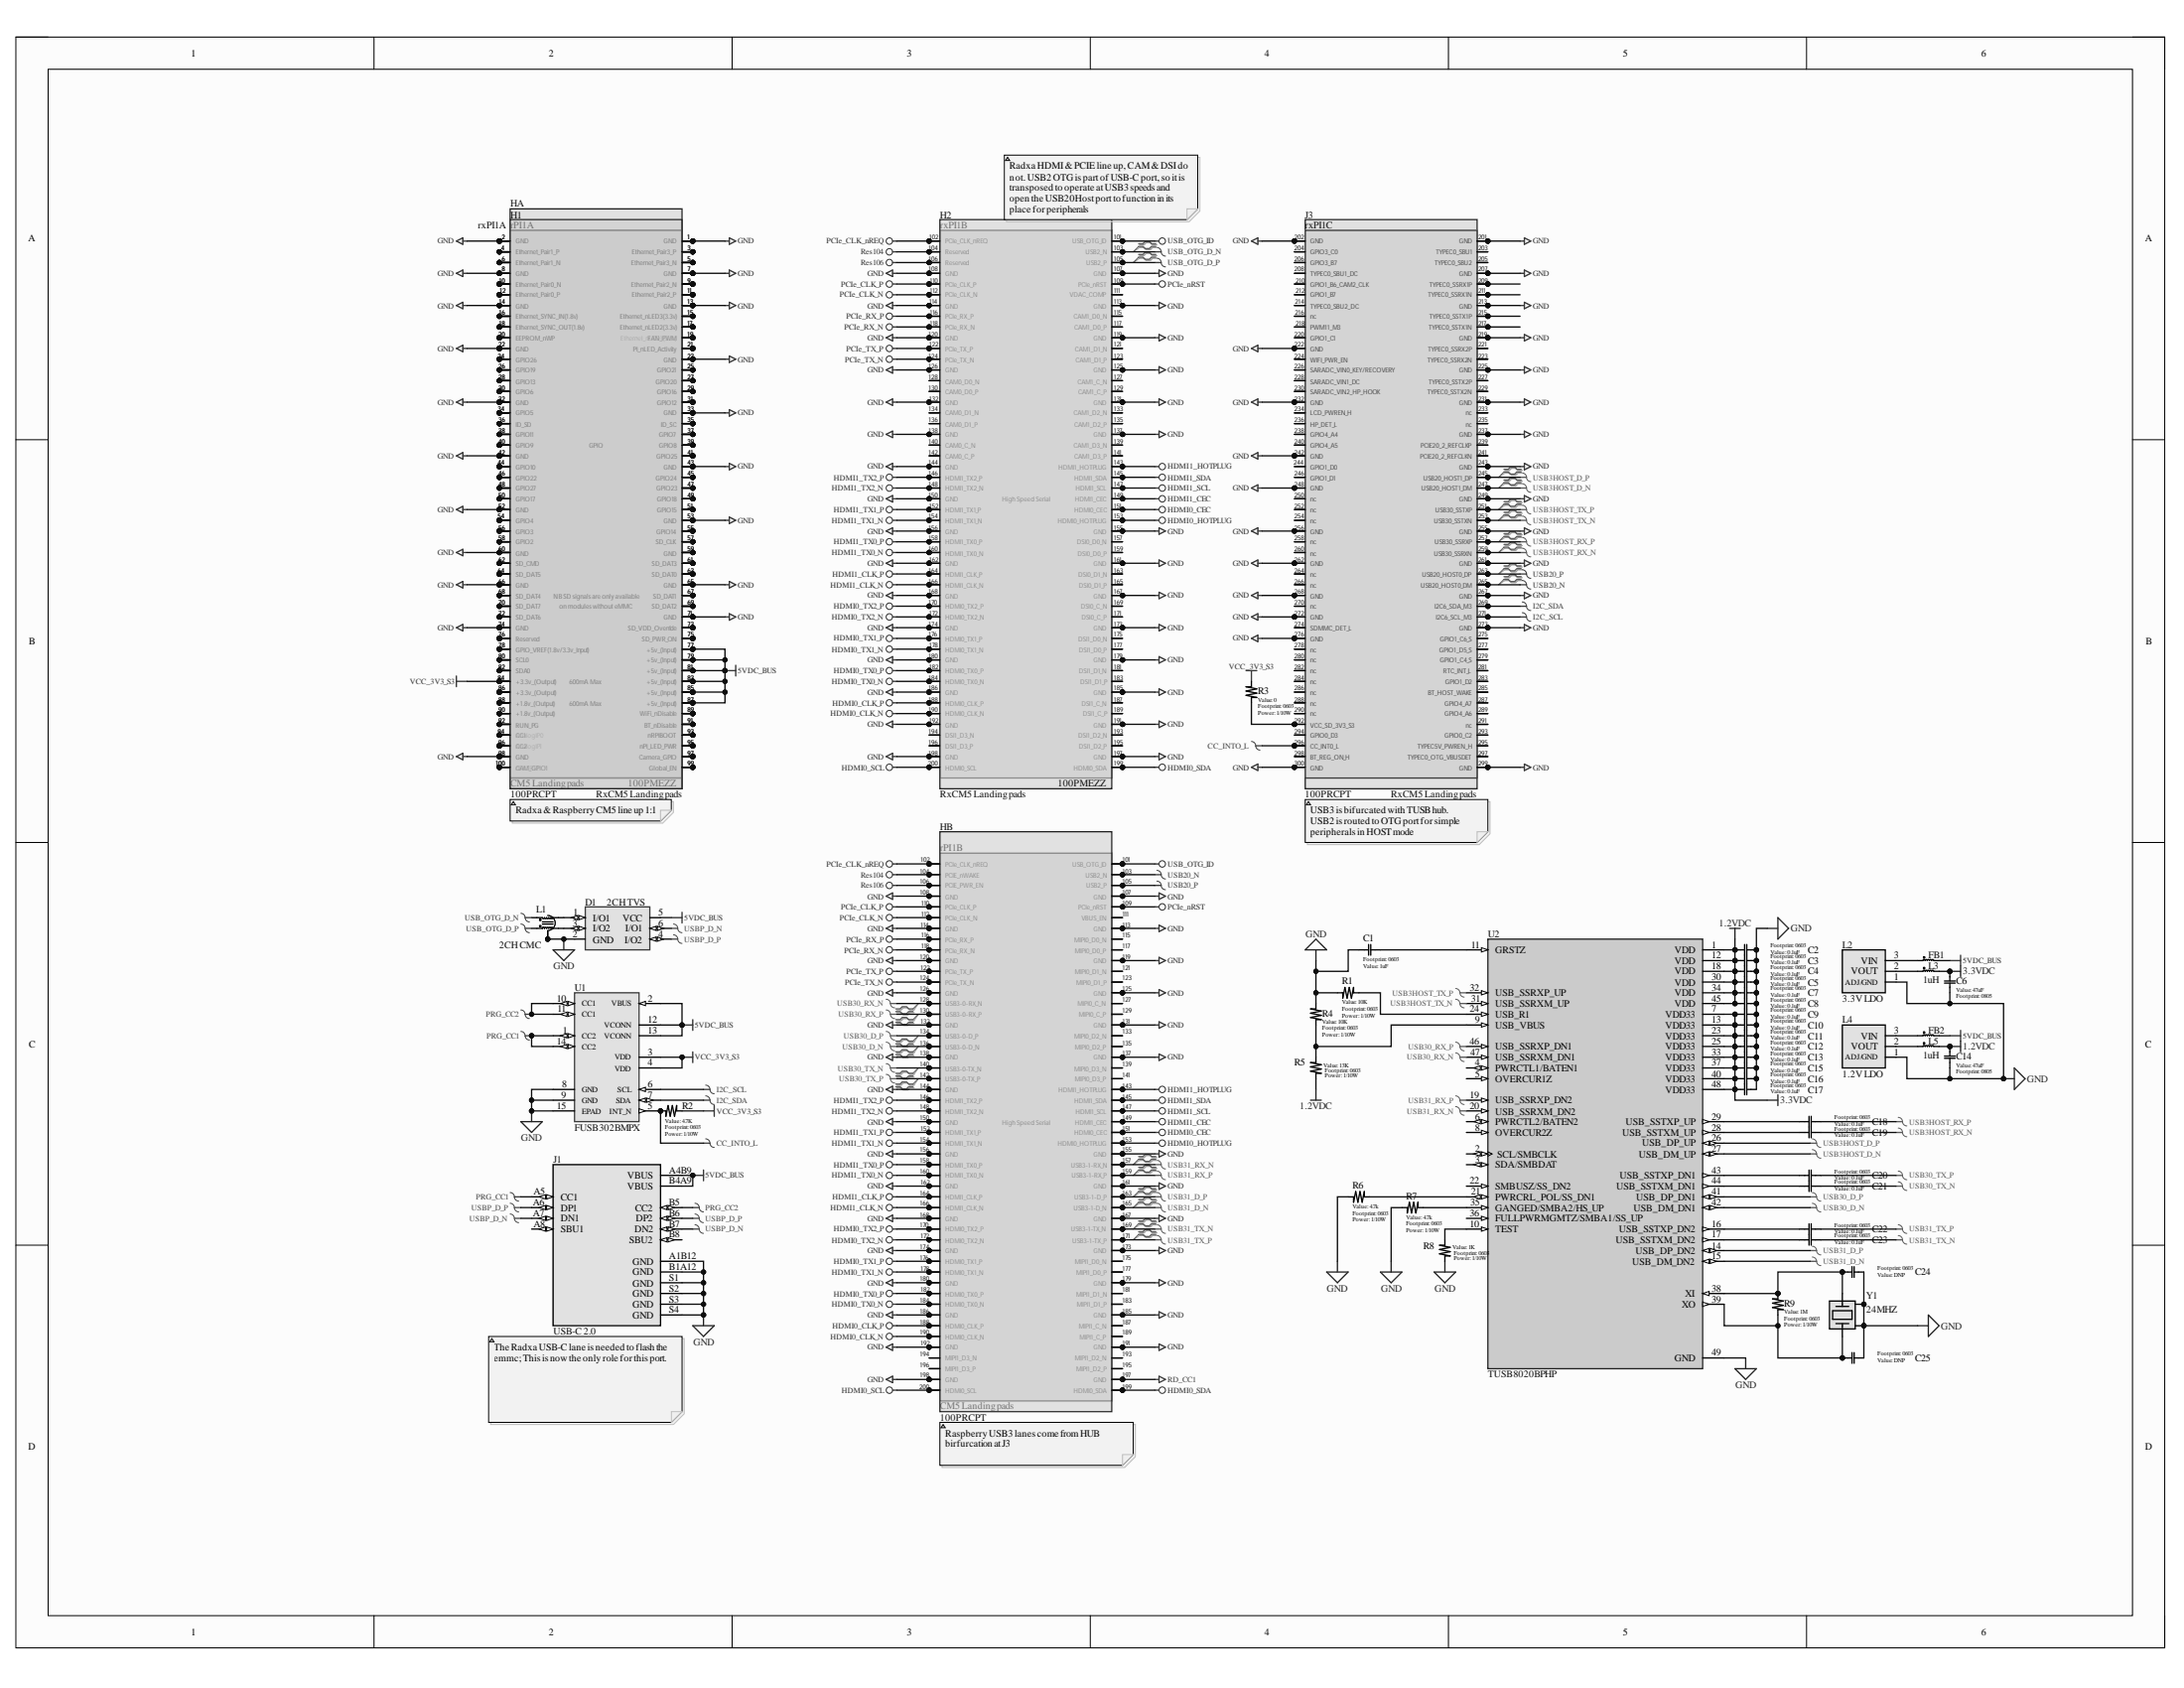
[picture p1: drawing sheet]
# Altium project rX-rP.X4.PrjPcb
1 sheet, 53 parts. Net scope: global (net labels, ports and power ports of the same name join across sheets).
Board file: CM5_Adapter.PcbDoc

## Sheet CM5 Adapter.SchDoc
size C; SheetNumber: 1; SheetTotal: 1

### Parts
C1  value 1uF  [0603]  (hidden comment: Generic Capacitor)
C2  value 0.1uF  [0603]  (hidden comment: Generic Capacitor)
C3  value 0.1uF  [0603]  (hidden comment: Generic Capacitor)
C4  value 0.1uF  [0603]  (hidden comment: Generic Capacitor)
C5  value 0.1uF  [0603]  (hidden comment: Generic Capacitor)
C6  value 47uF  [0805]  (hidden comment: Generic Capacitor)
C7  value 0.1uF  [0603]  (hidden comment: Generic Capacitor)
C8  value 0.1uF  [0603]  (hidden comment: Generic Capacitor)
C9  value 0.1uF  [0603]  (hidden comment: Generic Capacitor)
C10  value 0.1uF  [0603]  (hidden comment: Generic Capacitor)
C11  value 0.1uF  [0603]  (hidden comment: Generic Capacitor)
C12  value 0.1uF  [0603]  (hidden comment: Generic Capacitor)
C13  value 0.1uF  [0603]  (hidden comment: Generic Capacitor)
C14  value 47uF  [0805]  (hidden comment: Generic Capacitor)
C15  value 0.1uF  [0603]  (hidden comment: Generic Capacitor)
C16  value 0.1uF  [0603]  (hidden comment: Generic Capacitor)
C17  value 0.1uF  [0603]  (hidden comment: Generic Capacitor)
C18  value 0.1uF  [0603]  (hidden comment: Generic Capacitor)
C19  value 0.1uF  [0603]  (hidden comment: Generic Capacitor)
C20  value 0.1uF  [0603]  (hidden comment: Generic Capacitor)
C21  value 0.1uF  [0603]  (hidden comment: Generic Capacitor)
C22  value 0.1uF  [0603]  (hidden comment: Generic Capacitor)
C23  value 0.1uF  [0603]  (hidden comment: Generic Capacitor)
C24  value DNP  [0603]  (hidden comment: Generic Capacitor)
C25  value DNP  [0603]  (hidden comment: Generic Capacitor)
D1  2CH TVS  [FP-SOT886-MFG]
FB1  BLM21PG221SN1D  [0805]  (value not drawn)
FB2  BLM21PG221SN1D  [0805]  (value not drawn)
H1  100P RCPT  [DF40C-100DS-0.4V(51)]
H2  100P MEZZ  [DF40C-100DS-0.4V(51)]
HA  100P MEZZ  [DF40C-100DP-0.4V(51)]
HB  100P RCPT  [DF40C-100DP-0.4V(51)]
J1  USB-C 2.0  [GT-USB-7010ASV]
J3  100P RCPT  [DF40C-100DS-0.4V(51)]
L1  2CH CMC  [SMD-6-2CH]
L2  3.3V LDO  [SOT-223-3]
L3  1uH  [0806]
L4  1.2V LDO  [SOT-223-3]
L5  1uH  [0806]
R1  value 10K  Power: 1/10W  [0603]  (hidden comment: Generic Resistor)
R2  value 4.7K  Power: 1/10W  [0603]  (hidden comment: Generic Resistor)
R3  value 0  Power: 1/10W  [0603]  (hidden comment: Generic Resistor)
R4  value 10K  Power: 1/10W  [0603]  (hidden comment: Generic Resistor)
R5  value 13K  Power: 1/10W  [0603]  (hidden comment: Generic Resistor)
R6  value 4.7k  Power: 1/10W  [0603]  (hidden comment: Generic Resistor)
R7  value 4.7k  Power: 1/10W  [0603]  (hidden comment: Generic Resistor)
R8  value 1K  Power: 1/10W  [0603]  (hidden comment: Generic Resistor)
R9  value 1M  Power: 1/10W  [0603]  (hidden comment: Generic Resistor)
rPI1  CM5 Landing pads  [rP-200P-CM-REP (top)]  (parts A,B of 2)
rxPI1  RxCM5 Landing pads  [RX-300P-CM-FTPD]  (parts A,B,C of 3)
U1  FUSB302BMPX  [MLP14_2P5X2P5_ONS-L]
U2  TUSB8020BPHP  [HTQFP-48(7x7)]
Y1  24MHZ  [SMD2520-4P]

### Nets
1.2VDC: C2.2 C3.2 C4.2 C5.2 C7.2 C8.2 C14.1 L5.2 R5.1 U2.1(VDD) U2.12(VDD) U2.18(VDD) U2.30(VDD) U2.34(VDD) U2.45(VDD)
3.3VDC: C6.1 C9.2 C10.2 C11.2 C12.2 C13.2 C15.2 C16.2 C17.2 L3.2 U2.7(VDD33) U2.13(VDD33) U2.23(VDD33) U2.25(VDD33) U2.33(VDD33) U2.37(VDD33) U2.40(VDD33) U2.48(VDD33)
5VDC_BUS: D1.5(VCC) FB1.2 FB2.2 H1.77 H1.79 H1.81 H1.83 H1.85 H1.87 HA.78 HA.80 HA.82 HA.84 HA.86 HA.88 J1.A4B9(VBUS) J1.B4A9(VBUS) rPI1.77(+5v_(Input)) rPI1.79(+5v_(Input)) rPI1.81(+5v_(Input)) rPI1.83(+5v_(Input)) rPI1.85(+5v_(Input)) rPI1.87(+5v_(Input)) rxPI1.77(+5v_(Input)) rxPI1.79(+5v_(Input)) rxPI1.81(+5v_(Input)) rxPI1.83(+5v_(Input)) rxPI1.85(+5v_(Input)) rxPI1.87(+5v_(Input)) U1.2(VBUS) U1.12(VCONN) U1.13(VCONN)
CC_INTO_L: J3.95 R2.1 rxPI1.296(CC_INT0_L) U1.5(INT_N)
GND: C1.1 C2.1 C3.1 C4.1 C5.1 C6.2 C7.1 C8.1 C9.1 C10.1 C11.1 C12.1 C13.1 C14.2 C15.1 C16.1 C17.1 C24.1 C25.1 D1.2(GND) H1.1 H1.2 H1.7 H1.8 H1.13 H1.14 H1.22 H1.23 H1.32 H1.33 H1.42 H1.43 H1.52 H1.53 H1.60 H1.65 H1.66 H1.71 H1.74 H1.98 H2.7 H2.8 H2.13 H2.14 H2.19 H2.20 H2.25 H2.26 H2.31 H2.32 H2.37 H2.38 H2.44 H2.50 H2.55 H2.56 H2.61 H2.62 H2.67 H2.68 H2.73 H2.74 H2.79 H2.80 H2.85 H2.86 H2.91 H2.92 H2.97 H2.98 HA.1 HA.2 HA.7 HA.8 HA.13 HA.14 HA.21 HA.24 HA.31 HA.34 HA.41 HA.44 HA.51 HA.54 HA.59 HA.65 HA.66 HA.72 HA.73 HA.97 HB.7 HB.8 HB.13 HB.14 HB.19 HB.20 HB.25 HB.26 HB.31 HB.32 HB.37 HB.38 HB.43 HB.49 HB.55 HB.56 HB.61 HB.62 HB.67 HB.68 HB.73 HB.74 HB.79 HB.80 HB.85 HB.86 HB.91 HB.92 HB.97 J1.A1B12(GND) J1.B1A12(GND) J1.S1(GND) J1.S2(GND) J1.S3(GND) J1.S4(GND) J3.1 J3.2 J3.8 J3.14 J3.20 J3.21 J3.26 J3.31 J3.32 J3.38 J3.41 J3.44 J3.47 J3.50 J3.55 J3.56 J3.61 J3.62 J3.67 J3.68 J3.71 J3.74 J3.75 J3.99 J3.100 L1.5 L1.6 L2.1(ADJ/GND) L4.1(ADJ/GND) R1.1 R4.1 R6.1 R7.1 R8.1 rPI1.1(GND) rPI1.2(GND) rPI1.7(GND) rPI1.8(GND) rPI1.13(GND) rPI1.14(GND) rPI1.22(GND) rPI1.23(GND) rPI1.32(GND) rPI1.33(GND) rPI1.42(GND) rPI1.43(GND) rPI1.52(GND) rPI1.53(GND) rPI1.60(GND) rPI1.65(GND) rPI1.66(GND) rPI1.71(GND) rPI1.74(GND) rPI1.98(GND) rPI1.107(GND) rPI1.108(GND) rPI1.113(GND) rPI1.114(GND) rPI1.119(GND) rPI1.120(GND) rPI1.125(GND) rPI1.126(GND) rPI1.131(GND) rPI1.132(GND) rPI1.137(GND) rPI1.138(GND) rPI1.144(GND) rPI1.150(GND) rPI1.155(GND) rPI1.156(GND) rPI1.161(GND) rPI1.162(GND) rPI1.167(GND) rPI1.168(GND) rPI1.173(GND) rPI1.174(GND) rPI1.179(GND) rPI1.180(GND) rPI1.185(GND) rPI1.186(GND) rPI1.191(GND) rPI1.192(GND) rPI1.198(GND) rxPI1.1(GND) rxPI1.2(GND) rxPI1.7(GND) rxPI1.8(GND) rxPI1.13(GND) rxPI1.14(GND) rxPI1.22(GND) rxPI1.23(GND) rxPI1.32(GND) rxPI1.33(GND) rxPI1.42(GND) rxPI1.43(GND) rxPI1.52(GND) rxPI1.53(GND) rxPI1.60(GND) rxPI1.65(GND) rxPI1.66(GND) rxPI1.71(GND) rxPI1.74(GND) rxPI1.98(GND) rxPI1.107(GND) rxPI1.108(GND) rxPI1.113(GND) rxPI1.114(GND) rxPI1.119(GND) rxPI1.120(GND) rxPI1.125(GND) rxPI1.126(GND) rxPI1.131(GND) rxPI1.132(GND) rxPI1.137(GND) rxPI1.138(GND) rxPI1.144(GND) rxPI1.150(GND) rxPI1.155(GND) rxPI1.156(GND) rxPI1.161(GND) rxPI1.162(GND) rxPI1.167(GND) rxPI1.168(GND) rxPI1.173(GND) rxPI1.174(GND) rxPI1.179(GND) rxPI1.180(GND) rxPI1.185(GND) rxPI1.186(GND) rxPI1.191(GND) rxPI1.192(GND) rxPI1.197(GND) rxPI1.198(GND) rxPI1.201(GND) rxPI1.202(GND) rxPI1.207(GND) rxPI1.213(GND) rxPI1.219(GND) rxPI1.222(GND) rxPI1.225(GND) rxPI1.231(GND) rxPI1.232(GND) rxPI1.237(GND) rxPI1.242(GND) rxPI1.243(GND) rxPI1.248(GND) rxPI1.249(GND) rxPI1.255(GND) rxPI1.256(GND) rxPI1.261(GND) rxPI1.262(GND) rxPI1.267(GND) rxPI1.268(GND) rxPI1.272(GND) rxPI1.273(GND) rxPI1.276(GND) rxPI1.299(GND) rxPI1.300(GND) U1.8(GND) U1.9(GND) U1.15(EPAD) U2.49(GND) Y1.2(GND) Y1.4(GND)
HDMI0_CEC: H2.51 HB.52 rPI1.151(HDMI0_CEC) rxPI1.151(HDMI0_CEC)
HDMI0_CLK_N: H2.90 HB.89 rPI1.190(HDMI0_CLK_N) rxPI1.190(HDMI0_CLK_N)
HDMI0_CLK_P: H2.88 HB.87 rPI1.188(HDMI0_CLK_P) rxPI1.188(HDMI0_CLK_P)
HDMI0_HOTPLUG: H2.53 HB.54 rPI1.153(HDMI0_HOTPLUG) rxPI1.153(HDMI0_HOTPLUG)
HDMI0_SCL: H2.100 HB.99 rPI1.200(HDMI0_SCL) rxPI1.200(HDMI0_SCL)
HDMI0_SDA: H2.99 HB.100 rPI1.199(HDMI0_SDA) rxPI1.199(HDMI0_SDA)
HDMI0_TX0_N: H2.84 HB.83 rPI1.184(HDMI0_TX0_N) rxPI1.184(HDMI0_TX0_N)
HDMI0_TX0_P: H2.82 HB.81 rPI1.182(HDMI0_TX0_P) rxPI1.182(HDMI0_TX0_P)
HDMI0_TX1_N: H2.78 HB.77 rPI1.178(HDMI0_TX1_N) rxPI1.178(HDMI0_TX1_N)
HDMI0_TX1_P: H2.76 HB.75 rPI1.176(HDMI0_TX1_P) rxPI1.176(HDMI0_TX1_P)
HDMI0_TX2_N: H2.72 HB.71 rPI1.172(HDMI0_TX2_N) rxPI1.172(HDMI0_TX2_N)
HDMI0_TX2_P: H2.70 HB.69 rPI1.170(HDMI0_TX2_P) rxPI1.170(HDMI0_TX2_P)
HDMI1_CEC: H2.49 HB.50 rPI1.149(HDMI1_CEC) rxPI1.149(HDMI1_CEC)
HDMI1_CLK_N: H2.66 HB.65 rPI1.166(HDMI1_CLK_N) rxPI1.166(HDMI1_CLK_N)
HDMI1_CLK_P: H2.64 HB.63 rPI1.164(HDMI1_CLK_P) rxPI1.164(HDMI1_CLK_P)
HDMI1_HOTPLUG: H2.43 HB.44 rPI1.143(HDMI1_HOTPLUG) rxPI1.143(HDMI1_HOTPLUG)
HDMI1_SCL: H2.47 HB.48 rPI1.147(HDMI1_SCL) rxPI1.147(HDMI1_SCL)
HDMI1_SDA: H2.45 HB.46 rPI1.145(HDMI1_SDA) rxPI1.145(HDMI1_SDA)
HDMI1_TX0_N: H2.60 HB.59 rPI1.160(HDMI1_TX0_N) rxPI1.160(HDMI1_TX0_N)
HDMI1_TX0_P: H2.58 HB.57 rPI1.158(HDMI1_TX0_P) rxPI1.158(HDMI1_TX0_P)
HDMI1_TX1_N: H2.54 HB.53 rPI1.154(HDMI1_TX1_N) rxPI1.154(HDMI1_TX1_N)
HDMI1_TX1_P: H2.52 HB.51 rPI1.152(HDMI1_TX1_P) rxPI1.152(HDMI1_TX1_P)
HDMI1_TX2_N: H2.48 HB.47 rPI1.148(HDMI1_TX2_N) rxPI1.148(HDMI1_TX2_N)
HDMI1_TX2_P: H2.46 HB.45 rPI1.146(HDMI1_TX2_P) rxPI1.146(HDMI1_TX2_P)
I2C_SCL: J3.72 rxPI1.271(I2C6_SCL_M3) U1.6(SCL)
I2C_SDA: J3.70 rxPI1.269(I2C6_SDA_M3) U1.7(SDA)
PCIe_CLK_N: H2.12 HB.11 rPI1.112(PCIe_CLK_N) rxPI1.112(PCIe_CLK_N)
PCIe_CLK_nREQ: H2.2 HB.1 rPI1.102(PCIe_CLK_nREQ) rxPI1.102(PCIe_CLK_nREQ)
PCIe_CLK_P: H2.10 HB.9 rPI1.110(PCIe_CLK_P) rxPI1.110(PCIe_CLK_P)
PCIe_nRST: H2.9 HB.10 rPI1.109(PCIe_nRST) rxPI1.109(PCIe_nRST)
PCIe_RX_N: H2.18 HB.17 rPI1.118(PCIe_RX_N) rxPI1.118(PCIe_RX_N)
PCIe_RX_P: H2.16 HB.15 rPI1.116(PCIe_RX_P) rxPI1.116(PCIe_RX_P)
PCIe_TX_N: H2.24 HB.23 rPI1.124(PCIe_TX_N) rxPI1.124(PCIe_TX_N)
PCIe_TX_P: H2.22 HB.21 rPI1.122(PCIe_TX_P) rxPI1.122(PCIe_TX_P)
PRG_CC1: J1.A5(CC1) U1.1(CC2) U1.14(CC2)
PRG_CC2: J1.B5(CC2) U1.10(CC1) U1.11(CC1)
RD_CC1: HB.98 rPI1.197(GND)
Res104: H2.4 HB.3 rPI1.104(PCIE_nWAKE) rxPI1.104(Reserved)
Res106: H2.6 HB.5 rPI1.106(PCIE_PWR_EN) rxPI1.106(Reserved)
USB3HOST_D_N: J3.48 rxPI1.247(USB20_HOST1_DM) U2.27(USB_DM_UP)
USB3HOST_D_P: J3.46 rxPI1.245(USB20_HOST1_DP) U2.26(USB_DP_UP)
USB3HOST_RX_N: C19.1 J3.60 rxPI1.259(C42_-_RXN)
USB3HOST_RX_P: C18.1 J3.58 rxPI1.257(D42_-_RXP)
USB3HOST_TX_N: J3.54 rxPI1.253(D41_-_TXN) U2.31(USB_SSRXM_UP)
USB3HOST_TX_P: J3.52 rxPI1.251(E41_-_TXP) U2.32(USB_SSRXP_UP)
USB20_N: HB.4 J3.66 rPI1.103(USB2_N) rxPI1.265(USB20_HOST0_DM)
USB20_P: HB.6 J3.64 rPI1.105(USB2_P) rxPI1.263(USB20_HOST0_DP)
USB30_D_N: HB.35 rPI1.136(USB3-0-D_N) U2.42(USB_DM_DN1)
USB30_D_P: HB.33 rPI1.134(USB3-0-D_P) U2.41(USB_DP_DN1)
USB30_RX_N: HB.27 rPI1.128(USB3-0-RX_N) U2.47(USB_SSRXM_DN1)
USB30_RX_P: HB.29 rPI1.130(USB3-0-RX_P) U2.46(USB_SSRXP_DN1)
USB30_TX_N: C21.1 HB.39 rPI1.140(USB3-0-TX_N)
USB30_TX_P: C20.1 HB.41 rPI1.142(USB3-0-TX_P)
USB31_D_N: HB.66 rPI1.165(USB3-1-D_N) U2.15(USB_DM_DN2)
USB31_D_P: HB.64 rPI1.163(USB3-1-D_P) U2.14(USB_DP_DN2)
USB31_RX_N: HB.58 rPI1.157(USB3-1-RX_N) U2.20(USB_SSRXM_DN2)
USB31_RX_P: HB.60 rPI1.159(USB3-1-RX_P) U2.19(USB_SSRXP_DN2)
USB31_TX_N: C23.1 HB.70 rPI1.169(USB3-1-TX_N)
USB31_TX_P: C22.1 HB.72 rPI1.171(USB3-1-TX_P)
USB_OTG_D_N: H2.3 L1.1 rxPI1.103(USB2_N)
USB_OTG_D_P: H2.5 L1.2 rxPI1.105(USB2_P)
USB_OTG_ID: H2.1 HB.2 rPI1.101(USB_OTG_ID) rxPI1.101(USB_OTG_ID)
USBP_D_N: D1.6(I/O1) J1.A7(DN1) J1.B7(DN2)
USBP_D_P: D1.4(I/O2) J1.A6(DP1) J1.B6(DP2)
VCC_3V3_S3: H1.84 HA.83 R2.2 R3.1 rPI1.84(+3.3v_(Output)) rxPI1.84(+3.3v_(Output)) U1.3(VDD) U1.4(VDD)
NetC1_2: C1.2 U2.11(GRSTZ)
NetC18_2: C18.2 U2.29(USB_SSTXP_UP)
NetC19_2: C19.2 U2.28(USB_SSTXM_UP)
NetC20_2: C20.2 U2.43(USB_SSTXP_DN1)
NetC21_2: C21.2 U2.44(USB_SSTXM_DN1)
NetC22_2: C22.2 U2.16(USB_SSTXP_DN2)
NetC23_2: C23.2 U2.17(USB_SSTXM_DN2)
NetC24_2: C24.2 R9.1 U2.38(XI) Y1.3
NetC25_2: C25.2 R9.2 U2.39(XO) Y1.1
NetD1_1: D1.1(I/O1) L1.4
NetD1_3: D1.3(I/O2) L1.3
NetFB1_1: FB1.1 L2.3(VIN)
NetFB2_1: FB2.1 L4.3(VIN)
NetH1_3: H1.3 HA.4 rPI1.3(Ethernet_Pair3_P) rxPI1.3(Ethernet_Pair3_P)
NetH1_4: H1.4 HA.3 rPI1.4(Ethernet_Pair1_P) rxPI1.4(Ethernet_Pair1_P)
NetH1_5: H1.5 HA.6 rPI1.5(Ethernet_Pair3_N) rxPI1.5(Ethernet_Pair3_N)
NetH1_6: H1.6 HA.5 rPI1.6(Ethernet_Pair1_N) rxPI1.6(Ethernet_Pair1_N)
NetH1_9: H1.9 HA.10 rPI1.9(Ethernet_Pair2_N) rxPI1.9(Ethernet_Pair2_N)
NetH1_10: H1.10 HA.9 rPI1.10(Ethernet_Pair0_N) rxPI1.10(Ethernet_Pair0_N)
NetH1_11: H1.11 HA.12 rPI1.11(Ethernet_Pair2_P) rxPI1.11(Ethernet_Pair2_P)
NetH1_12: H1.12 HA.11 rPI1.12(Ethernet_Pair0_P) rxPI1.12(Ethernet_Pair0_P)
NetH1_15: H1.15 HA.16 rPI1.15(Ethernet_nLED3(3.3v)) rxPI1.15(Ethernet_nLED3(3.3v))
NetH1_16: H1.16 HA.15 rPI1.16(Ethernet_SYNC_IN(1.8v)) rxPI1.16(Ethernet_SYNC_IN(1.8v))
NetH1_17: H1.17 HA.18 rPI1.17(Ethernet_nLED2(3.3v)) rxPI1.17(Ethernet_nLED2(3.3v))
NetH1_18: H1.18 HA.17 rPI1.18(Ethernet_SYNC_OUT(1.8v)) rxPI1.18(Ethernet_SYNC_OUT(1.8v))
NetH1_19: H1.19 HA.20 rPI1.19(FAN_PWM) rxPI1.19(Ethernet_nLED1(3.3v))
NetH1_20: H1.20 HA.19 rPI1.20(EEPROM_nWP) rxPI1.20(EEPROM_nWP)
NetH1_21: H1.21 HA.22 rPI1.21(PI_nLED_Activity) rxPI1.21(PI_nLED_Activity)
NetH1_24: H1.24 HA.23 rPI1.24(GPIO26) rxPI1.24(GPIO26)
NetH1_25: H1.25 HA.26 rPI1.25(GPIO21) rxPI1.25(GPIO21)
NetH1_26: H1.26 HA.25 rPI1.26(GPIO19) rxPI1.26(GPIO19)
NetH1_27: H1.27 HA.28 rPI1.27(GPIO20) rxPI1.27(GPIO20)
NetH1_28: H1.28 HA.27 rPI1.28(GPIO13) rxPI1.28(GPIO13)
NetH1_29: H1.29 HA.30 rPI1.29(GPIO16) rxPI1.29(GPIO16)
NetH1_30: H1.30 HA.29 rPI1.30(GPIO6) rxPI1.30(GPIO6)
NetH1_31: H1.31 HA.32 rPI1.31(GPIO12) rxPI1.31(GPIO12)
NetH1_34: H1.34 HA.33 rPI1.34(GPIO5) rxPI1.34(GPIO5)
NetH1_35: H1.35 HA.36 rPI1.35(ID_SC) rxPI1.35(ID_SC)
NetH1_36: H1.36 HA.35 rPI1.36(ID_SD) rxPI1.36(ID_SD)
NetH1_37: H1.37 HA.38 rPI1.37(GPIO7) rxPI1.37(GPIO7)
NetH1_38: H1.38 HA.37 rPI1.38(GPIO11) rxPI1.38(GPIO11)
NetH1_39: H1.39 HA.40 rPI1.39(GPIO8) rxPI1.39(GPIO8)
NetH1_40: H1.40 HA.39 rPI1.40(GPIO9) rxPI1.40(GPIO9)
NetH1_41: H1.41 HA.42 rPI1.41(GPIO25) rxPI1.41(GPIO25)
NetH1_44: H1.44 HA.43 rPI1.44(GPIO10) rxPI1.44(GPIO10)
NetH1_45: H1.45 HA.46 rPI1.45(GPIO24) rxPI1.45(GPIO24)
NetH1_46: H1.46 HA.45 rPI1.46(GPIO22) rxPI1.46(GPIO22)
NetH1_47: H1.47 HA.48 rPI1.47(GPIO23) rxPI1.47(GPIO23)
NetH1_48: H1.48 HA.47 rPI1.48(GPIO27) rxPI1.48(GPIO27)
NetH1_49: H1.49 HA.50 rPI1.49(GPIO18) rxPI1.49(GPIO18)
NetH1_50: H1.50 HA.49 rPI1.50(GPIO17) rxPI1.50(GPIO17)
NetH1_51: H1.51 HA.52 rPI1.51(GPIO15) rxPI1.51(GPIO15)
NetH1_54: H1.54 HA.53 rPI1.54(GPIO4) rxPI1.54(GPIO4)
NetH1_55: H1.55 HA.56 rPI1.55(GPIO14) rxPI1.55(GPIO14)
NetH1_56: H1.56 HA.55 rPI1.56(GPIO3) rxPI1.56(GPIO3)
NetH1_57: H1.57 HA.58 rPI1.57(SD_CLK) rxPI1.57(SD_CLK)
NetH1_58: H1.58 HA.57 rPI1.58(GPIO2) rxPI1.58(GPIO2)
NetH1_59: H1.59 HA.60 rPI1.59(GND) rxPI1.59(GND)
NetH1_61: H1.61 HA.62 rPI1.61(SD_DAT3) rxPI1.61(SD_DAT3)
NetH1_62: H1.62 HA.61 rPI1.62(SD_CMD) rxPI1.62(SD_CMD)
NetH1_63: H1.63 HA.64 rPI1.63(SD_DAT0) rxPI1.63(SD_DAT0)
NetH1_64: H1.64 HA.63 rPI1.64(SD_DAT5) rxPI1.64(SD_DAT5)
NetH1_67: H1.67 HA.68 rPI1.67(SD_DAT1) rxPI1.67(SD_DAT1)
NetH1_68: H1.68 HA.67 rPI1.68(SD_DAT4) rxPI1.68(SD_DAT4)
NetH1_69: H1.69 HA.70 rPI1.69(SD_DAT2) rxPI1.69(SD_DAT2)
NetH1_70: H1.70 HA.69 rPI1.70(SD_DAT7) rxPI1.70(SD_DAT7)
NetH1_72: H1.72 HA.71 rPI1.72(SD_DAT6) rxPI1.72(SD_DAT6)
NetH1_73: H1.73 HA.74 rPI1.73(SD_VDD_Override) rxPI1.73(SD_VDD_Override)
NetH1_75: H1.75 HA.76 rPI1.75(SD_PWR_ON) rxPI1.75(SD_PWR_ON)
NetH1_76: H1.76 HA.75 rPI1.76(Reserved) rxPI1.76(Reserved)
NetH1_78: H1.78 HA.77 rPI1.78(GPIO_VREF(1.8v/3.3v_Input)) rxPI1.78(GPIO_VREF(1.8v/3.3v_Input))
NetH1_80: H1.80 HA.79 rPI1.80(SCL0) rxPI1.80(SCL0)
NetH1_82: H1.82 HA.81 rPI1.82(SDA0) rxPI1.82(SDA0)
NetH1_86: H1.86 HA.85 rPI1.86(+3.3v_(Output)) rxPI1.86(+3.3v_(Output))
NetH1_88: H1.88 HA.87 rPI1.88(+1.8v_(Output)) rxPI1.88(+1.8v_(Output))
NetH1_89: H1.89 HA.90 rPI1.89(WiFi_nDisable) rxPI1.89(WiFi_nDisable)
NetH1_90: H1.90 HA.89 rPI1.90(+1.8v_(Output)) rxPI1.90(+1.8v_(Output))
NetH1_91: H1.91 HA.92 rPI1.91(BT_nDisable) rxPI1.91(BT_nDisable)
NetH1_92: H1.92 HA.91 rPI1.92(RUN_PG) rxPI1.92(RUN_PG)
NetH1_93: H1.93 HA.94 rPI1.93(nRPIBOOT) rxPI1.93(nRPIBOOT)
NetH1_94: H1.94 HA.93 rPI1.94(CC1) rxPI1.94(AnalogIP0)
NetH1_95: H1.95 HA.96 rPI1.95(nPI_LED_PWR) rxPI1.95(nPI_LED_PWR)
NetH1_96: H1.96 HA.95 rPI1.96(CC2) rxPI1.96(AnalogIP1)
NetH1_97: H1.97 HA.98 rPI1.97(Camera_GPIO) rxPI1.97(Camera_GPIO)
NetH1_99: H1.99 HA.100 rPI1.99(Global_EN) rxPI1.99(Global_EN)
NetH1_100: H1.100 HA.99 rPI1.100(CAM_GPIO1) rxPI1.100(nEXTRST)
NetH2_11: H2.11 rxPI1.111(VDAC_COMP)
NetH2_15: H2.15 rxPI1.115(CAM1_D0_N)
NetH2_17: H2.17 rxPI1.117(CAM1_D0_P)
NetH2_21: H2.21 rxPI1.121(CAM1_D1_N)
NetH2_23: H2.23 rxPI1.123(CAM1_D1_P)
NetH2_27: H2.27 rxPI1.127(CAM1_C_N)
NetH2_28: H2.28 rxPI1.128(CAM0_D0_N)
NetH2_29: H2.29 rxPI1.129(CAM1_C_P)
NetH2_30: H2.30 rxPI1.130(CAM0_D0_P)
NetH2_33: H2.33 rxPI1.133(CAM1_D2_N)
NetH2_34: H2.34 rxPI1.134(CAM0_D1_N)
NetH2_35: H2.35 rxPI1.135(CAM1_D2_P)
NetH2_36: H2.36 rxPI1.136(CAM0_D1_P)
NetH2_39: H2.39 rxPI1.139(CAM1_D3_N)
NetH2_40: H2.40 rxPI1.140(CAM0_C_N)
NetH2_41: H2.41 rxPI1.141(CAM1_D3_P)
NetH2_42: H2.42 rxPI1.142(CAM0_C_P)
NetH2_57: H2.57 rxPI1.157(DSI0_D0_N)
NetH2_59: H2.59 rxPI1.159(DSI0_D0_P)
NetH2_63: H2.63 rxPI1.163(DSI0_D1_N)
NetH2_65: H2.65 rxPI1.165(DSI0_D1_P)
NetH2_69: H2.69 rxPI1.169(DSI0_C_N)
NetH2_71: H2.71 rxPI1.171(DSI0_C_P)
NetH2_75: H2.75 rxPI1.175(DSI1_D0_N)
NetH2_77: H2.77 rxPI1.177(DSI1_D0_P)
NetH2_81: H2.81 rxPI1.181(DSI1_D1_N)
NetH2_83: H2.83 rxPI1.183(DSI1_D1_P)
NetH2_87: H2.87 rxPI1.187(DSI1_C_N)
NetH2_89: H2.89 rxPI1.189(DSI1_C_P)
NetH2_93: H2.93 rxPI1.193(DSI1_D2_N)
NetH2_94: H2.94 rxPI1.194(DSI1_D3_N)
NetH2_95: H2.95 rxPI1.195(DSI1_D2_P)
NetH2_96: H2.96 rxPI1.196(DSI1_D3_P)
NetHB_12: HB.12 rPI1.111(VBUS_EN)
NetHB_16: HB.16 rPI1.115(MIPI0_D0_N)
NetHB_18: HB.18 rPI1.117(MIPI0_D0_P)
NetHB_22: HB.22 rPI1.121(MIPI0_D1_N)
NetHB_24: HB.24 rPI1.123(MIPI0_D1_P)
NetHB_28: HB.28 rPI1.127(MIPI0_C_N)
NetHB_30: HB.30 rPI1.129(MIPI0_C_P)
NetHB_34: HB.34 rPI1.133(MIPI0_D2_N)
NetHB_36: HB.36 rPI1.135(MIPI0_D2_P)
NetHB_40: HB.40 rPI1.139(MIPI0_D3_N)
NetHB_42: HB.42 rPI1.141(MIPI0_D3_P)
NetHB_76: HB.76 rPI1.175(MIPI1_D0_N)
NetHB_78: HB.78 rPI1.177(MIPI1_D0_P)
NetHB_82: HB.82 rPI1.181(MIPI1_D1_N)
NetHB_84: HB.84 rPI1.183(MIPI1_D1_P)
NetHB_88: HB.88 rPI1.187(MIPI1_C_N)
NetHB_90: HB.90 rPI1.189(MIPI1_C_P)
NetHB_93: HB.93 rPI1.194(MIPI1_D3_N)
NetHB_94: HB.94 rPI1.193(MIPI1_D2_N)
NetHB_95: HB.95 rPI1.196(MIPI1_D3_P)
NetHB_96: HB.96 rPI1.195(MIPI1_D2_P)
NetJ3_3: J3.3 rxPI1.204(GPIO3_C0)
NetJ3_4: J3.4 rxPI1.203(TYPEC0_SBU1)
NetJ3_5: J3.5 rxPI1.206(GPIO3_B7)
NetJ3_6: J3.6 rxPI1.205(TYPEC0_SBU2)
NetJ3_7: J3.7 rxPI1.208(TYPEC0_SBU1_DC)
NetJ3_9: J3.9 rxPI1.210(GPIO1_B6_CAM2_CLK)
NetJ3_10: J3.10 rxPI1.209(TYPEC0_SSRX1P)
NetJ3_11: J3.11 rxPI1.212(GPIO1_B7)
NetJ3_12: J3.12 rxPI1.211(TYPEC0_SSRX1N)
NetJ3_13: J3.13 rxPI1.214(TYPEC0_SBU2_DC)
NetJ3_15: J3.15 rxPI1.216(nc)
NetJ3_16: J3.16 rxPI1.215(TYPEC0_SSTX1P)
NetJ3_17: J3.17 rxPI1.218(PWM11_M3)
NetJ3_18: J3.18 rxPI1.217(TYPEC0_SSTX1N)
NetJ3_19: J3.19 rxPI1.220(GPIO1_C1)
NetJ3_22: J3.22 rxPI1.221(TYPEC0_SSRX2P)
NetJ3_23: J3.23 rxPI1.224(WIFI_PWR_EN)
NetJ3_24: J3.24 rxPI1.223(TYPEC0_SSRX2N)
NetJ3_25: J3.25 rxPI1.226(SARADC_VIN0_KEY/RECOVERY)
NetJ3_27: J3.27 rxPI1.228(SARADC_VIN1_DC)
NetJ3_28: J3.28 rxPI1.227(TYPEC0_SSTX2P)
NetJ3_29: J3.29 rxPI1.230(SARADC_VIN2_HP_HOOK)
NetJ3_30: J3.30 rxPI1.229(TYPEC0_SSTX2N)
NetJ3_33: J3.33 rxPI1.234(LCD_PWREN_H)
NetJ3_34: J3.34 rxPI1.233(nc)
NetJ3_35: J3.35 rxPI1.236(HP_DET_L)
NetJ3_36: J3.36 rxPI1.235(nc)
NetJ3_37: J3.37 rxPI1.238(GPIO4_A4)
NetJ3_39: J3.39 rxPI1.240(GPIO4_A5)
NetJ3_40: J3.40 rxPI1.239(PCIE20_2_REFCLKP)
NetJ3_42: J3.42 rxPI1.241(PCIE20_2_REFCLKN)
NetJ3_43: J3.43 rxPI1.244(GPIO1_D0)
NetJ3_45: J3.45 rxPI1.246(GPIO1_D1)
NetJ3_49: J3.49 rxPI1.250(nc)
NetJ3_51: J3.51 rxPI1.252(nc)
NetJ3_53: J3.53 rxPI1.254(nc)
NetJ3_57: J3.57 rxPI1.258(nc)
NetJ3_59: J3.59 rxPI1.260(nc)
NetJ3_63: J3.63 rxPI1.264(nc)
NetJ3_65: J3.65 rxPI1.266(nc)
NetJ3_69: J3.69 rxPI1.270(nc)
NetJ3_73: J3.73 rxPI1.274(SDMMC_DET_L)
NetJ3_76: J3.76 rxPI1.275(GPIO1_C6_S)
NetJ3_77: J3.77 rxPI1.278(nc)
NetJ3_78: J3.78 rxPI1.277(GPIO1_D5_S)
NetJ3_79: J3.79 rxPI1.280(nc)
NetJ3_80: J3.80 rxPI1.279(GPIO1_C4_S)
NetJ3_81: J3.81 rxPI1.282(nc)
NetJ3_82: J3.82 rxPI1.281(RTC_INT_L)
NetJ3_83: J3.83 rxPI1.284(nc)
NetJ3_84: J3.84 rxPI1.283(GPIO1_D2)
NetJ3_85: J3.85 rxPI1.286(nc)
NetJ3_86: J3.86 rxPI1.285(BT_HOST_WAKE)
NetJ3_87: J3.87 rxPI1.288(nc)
NetJ3_88: J3.88 rxPI1.287(GPIO4_A7)
NetJ3_89: J3.89 rxPI1.290(nc)
NetJ3_90: J3.90 rxPI1.289(GPIO4_A6)
NetJ3_91: J3.91 R3.2 rxPI1.292(VCC_SD_3V3_S3)
NetJ3_92: J3.92 rxPI1.291(nc)
NetJ3_93: J3.93 rxPI1.294(GPIO0_D3)
NetJ3_94: J3.94 rxPI1.293(GPIO0_C2)
NetJ3_96: J3.96 rxPI1.295(TYPEC5V_PWREN_H)
NetJ3_97: J3.97 rxPI1.298(BT_REG_ON_H)
NetJ3_98: J3.98 rxPI1.297(TYPEC0_OTG_VBUSDET)
NetL2_2: L2.2(VOUT) L3.1
NetL4_2: L4.2(VOUT) L5.1
NetR1_2: R1.2 U2.24(USB_R1)
NetR4_2: R4.2 R5.2 U2.9(USB_VBUS)
NetR6_2: R6.2 U2.21(PWRCRL_POL/SS_DN1)
NetR7_2: R7.2 U2.35(GANGED/SMBA2/HS_UP)
NetR8_2: R8.2 U2.10(TEST)

Not connected (* = marked no-connect by the designer): J1 A8(SBU1) B8(SBU2); U2 2(SCL/SMBCLK) 3(SDA/SMBDAT) 4(PWRCTL1/BATEN1) 5(OVERCUR1Z) 6(PWRCTL2/BATEN2) 8(OVERCUR2Z) 22(SMBUSZ/SS_DN2) 36(FULLPWRMGMTZ/SMBA1/SS_UP)

### Layout directives
differential pair: USB3HOST_D_N, USB3HOST_D_P, USB3HOST_RX_N, USB3HOST_RX_P, USB3HOST_TX_N, USB3HOST_TX_P, USB20_N, USB20_P, USB30_D_N, USB30_D_P, USB30_RX_N, USB30_RX_P, USB30_TX_N, USB30_TX_P, USB31_D_N, USB31_D_P, USB31_RX_N, USB31_RX_P, USB31_TX_N, USB31_TX_P, USB_OTG_D_N, USB_OTG_D_P

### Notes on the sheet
- Radxa HDMI & PCIE line up, CAM & DSI do not. USB2 OTG is part of USB-C port, so it is transposed to operate at USB3 speeds and open the USB20Host port to function in its place for peripherals
- Radxa & Raspberry CM5 line up 1:1
- Radxa TypeC(0) should act as OTG/Host, Shared bus(1) Should act as OTG only.
- (near J1) The Radxa USB-C lane is needed to flash the emmc; when connected to just the adapter, RX/TX are left floating. if both the CM5 and adapter is inserted into a carrier, RD_CC1 is connected to ground, signalling the port manager to treat that channel as DFP in only RX0/TX0 orientation.
- Raspberry USB3 lanes must come from Radxa J3; USB3* RX&TX pass directly, *D_P/D_N are relocated based on carrier function
